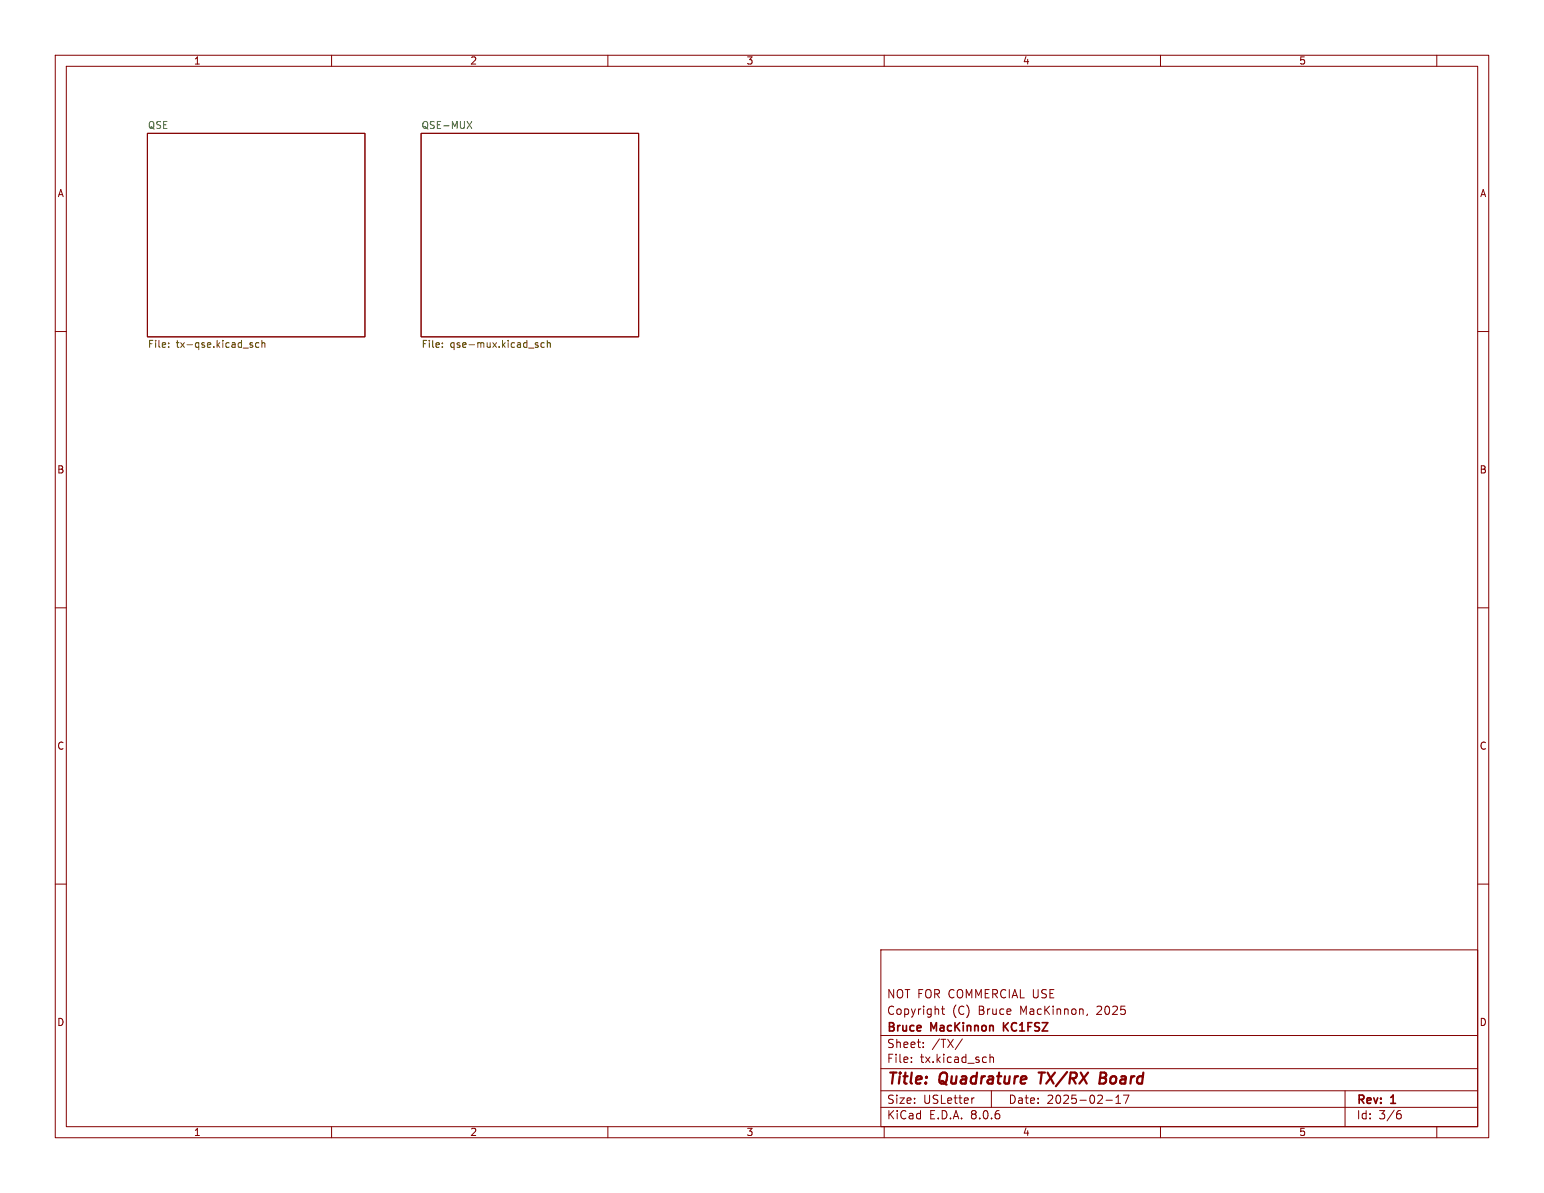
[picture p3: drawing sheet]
<svg xmlns="http://www.w3.org/2000/svg" width="279mm" height="216mm" viewBox="0 0 279 216" stroke-linecap="round" stroke-linejoin="round" font-family="sans-serif">
<g fill="none" stroke="#840000" stroke-width=".18">
<path d="M10 10h259.4v195.9h-259.4zM12 12h255.4v191.9h-255.4zM60 10v2M110 10v2M160 10v2M210 10v2M260 10v2M26.7 24.1h39.3v36.9h-39.3zM76.2 24.1h39.4v36.9h-39.4zM10 60h2M267.4 60h2M10 110h2"/>
<path d="M267.4 110h2M10 160h2M267.4 160h2M159.4 171.9h108v32h-108zM159.4 197.4h108M159.4 193.4h108M159.4 187.4h108M164.9 192.1v.2M164.9 191.4v.1M167.1 189.4v.2M167.1 188.7v.1M170.4 182.6h.5"/>
<path d="M170.6 182.1v1.3l.3 .2M174.1 188l-1.2 1.9M176.3 198.7l-.3 .1M179.1 190.8v1.5M179.1 191.4l.3-.1 .3 .1 .1 .9M179.4 197.4v3M196.8 183.5l-.2 .3M200.1 199.1h1.2M201.9 199.7h.9M201.9 198.6l.5-.4v1.5M203.3 198.2h1l-.7 1.5M243.4 197.4v6.5"/>
<path d="M60 203.9v2M110 203.9v2M159.4 200.4h108M160 203.9v2M210 203.9v2M253 201.6h.3l.3 .2-.1 .5-.5 .2M253.4 201l-.4 .1M260 203.9v2"/>
</g>
<path d="M187.9 194.1h1.2M188.5 194.1l-.2 2M199.1 195.1h.6M199.7 195.1l.3 .1M199.9 194.1h-.7l-.3 2 1-.1M199.9 195l-.2 .1" fill="none" stroke="#840000" stroke-width=".4"/>
<path d="M181.6 185.1v1.5M182.5 185.1l-.9 .8" fill="none" stroke="#840000" stroke-width=".3"/>
<path d="M84.5 22l.9 1.3M85.4 22l-.9 1.3" fill="none" stroke="#006464" stroke-width=".18"/>
<g fill="none" stroke="#725600" stroke-width=".18">
<path d="M30.5 62.7v.2M30.5 62.1v.1M45.4 62.4l.3 .1 .1 .2-.2 .2h-.3M45.4 62l.3 .1M46.8 62.1l-.3-.1-.3 .3 .2 .5h.4M47.4 62.1l.2-.1 .3 .1v.8M47.4 61.6v1.3M80 62.7v.2M80 62.1v.1M97 62.4l.3 .1 .1 .2-.2 .2h-.2M97 62l.3 .1M98.5 62.1l-.4-.1-.2 .3 .1 .5h.5"/>
<path d="M99 62.1l.2-.1 .3 .1 .1 .8M99 61.6v1.3"/>
</g>
<g font-size="2.8" fill="#840000">
<text x="160.4" y="196.8">Title:</text>
<text x="170.1" y="196.8">Quadrature</text>
<text x="188.9" y="196.8">TX/RX</text>
<text x="200.6" y="196.8">Board</text>
</g>
<g font-size="2.1" fill="#840000">
<text x="160.4" y="183.9">Copyright</text>
<text x="160.4" y="180.9">NOT FOR COMMERCIAL USE</text>
<text x="172.3" y="183.9">(C)</text>
<text x="177.1" y="183.9">Bruce</text>
<text x="184.7" y="183.9">MacKinnon,</text>
<text x="198.7" y="183.9">2025</text>
<text x="160.4" y="189.9">Sheet:</text>
<text x="160.4" y="187.1">Bruce</text>
<text x="168.5" y="187.1">MacKinnon</text>
<text x="168.6" y="189.9">/TX/</text>
<text x="182.2" y="187.1">KC1FSZ</text>
<text x="160.4" y="192.6">File:</text>
<text x="166.5" y="192.6">tx.kicad_sch</text>
<text x="160.4" y="202.8">KiCad</text>
<text x="160.4" y="200">Size:</text>
<text x="167.1" y="200">USLetter</text>
<text x="168.1" y="202.8">E.D.A.</text>
<text x="175.7" y="202.8">8.0.6</text>
<text x="182.4" y="200">Date:</text>
<text x="189.4" y="200">2025-02-17</text>
<text x="245.4" y="200.2">Rev:</text>
<text x="245.4" y="202.8">Id:</text>
<text x="249.5" y="202.8">3/6</text>
<text x="251.8" y="200.2">1</text>
</g>
<g font-size="1.8" fill="#840000">
<text x="35" y="11.9">1</text>
<text x="85" y="11.9">2</text>
<text x="135" y="11.9">3</text>
<text x="185" y="11.9">4</text>
<text x="235" y="11.9">5</text>
<text x="10.3" y="35.9">A</text>
<text x="267.7" y="35.9">A</text>
<text x="10.3" y="85.9">B</text>
<text x="267.7" y="85.9">B</text>
<text x="10.3" y="135.9">C</text>
<text x="267.7" y="135.9">C</text>
<text x="10.3" y="185.9">D</text>
<text x="267.7" y="185.9">D</text>
<text x="35" y="205.8">1</text>
<text x="85" y="205.8">2</text>
<text x="135" y="205.8">3</text>
<text x="185" y="205.8">4</text>
<text x="235" y="205.8">5</text>
</g>
<g font-size="1.8" fill="#006464">
<text x="26.7" y="23.4">QSE</text>
<text x="76.2" y="23.4">QSE-MUX</text>
</g>
<g font-size="1.8" fill="#725600">
<text x="26.7" y="63.3">File:</text>
<text x="31.9" y="63.3">tx-qse.kicad_sch</text>
<text x="76.2" y="63.3">File:</text>
<text x="81.4" y="63.3">qse-mux.kicad_sch</text>
</g>
</svg>
